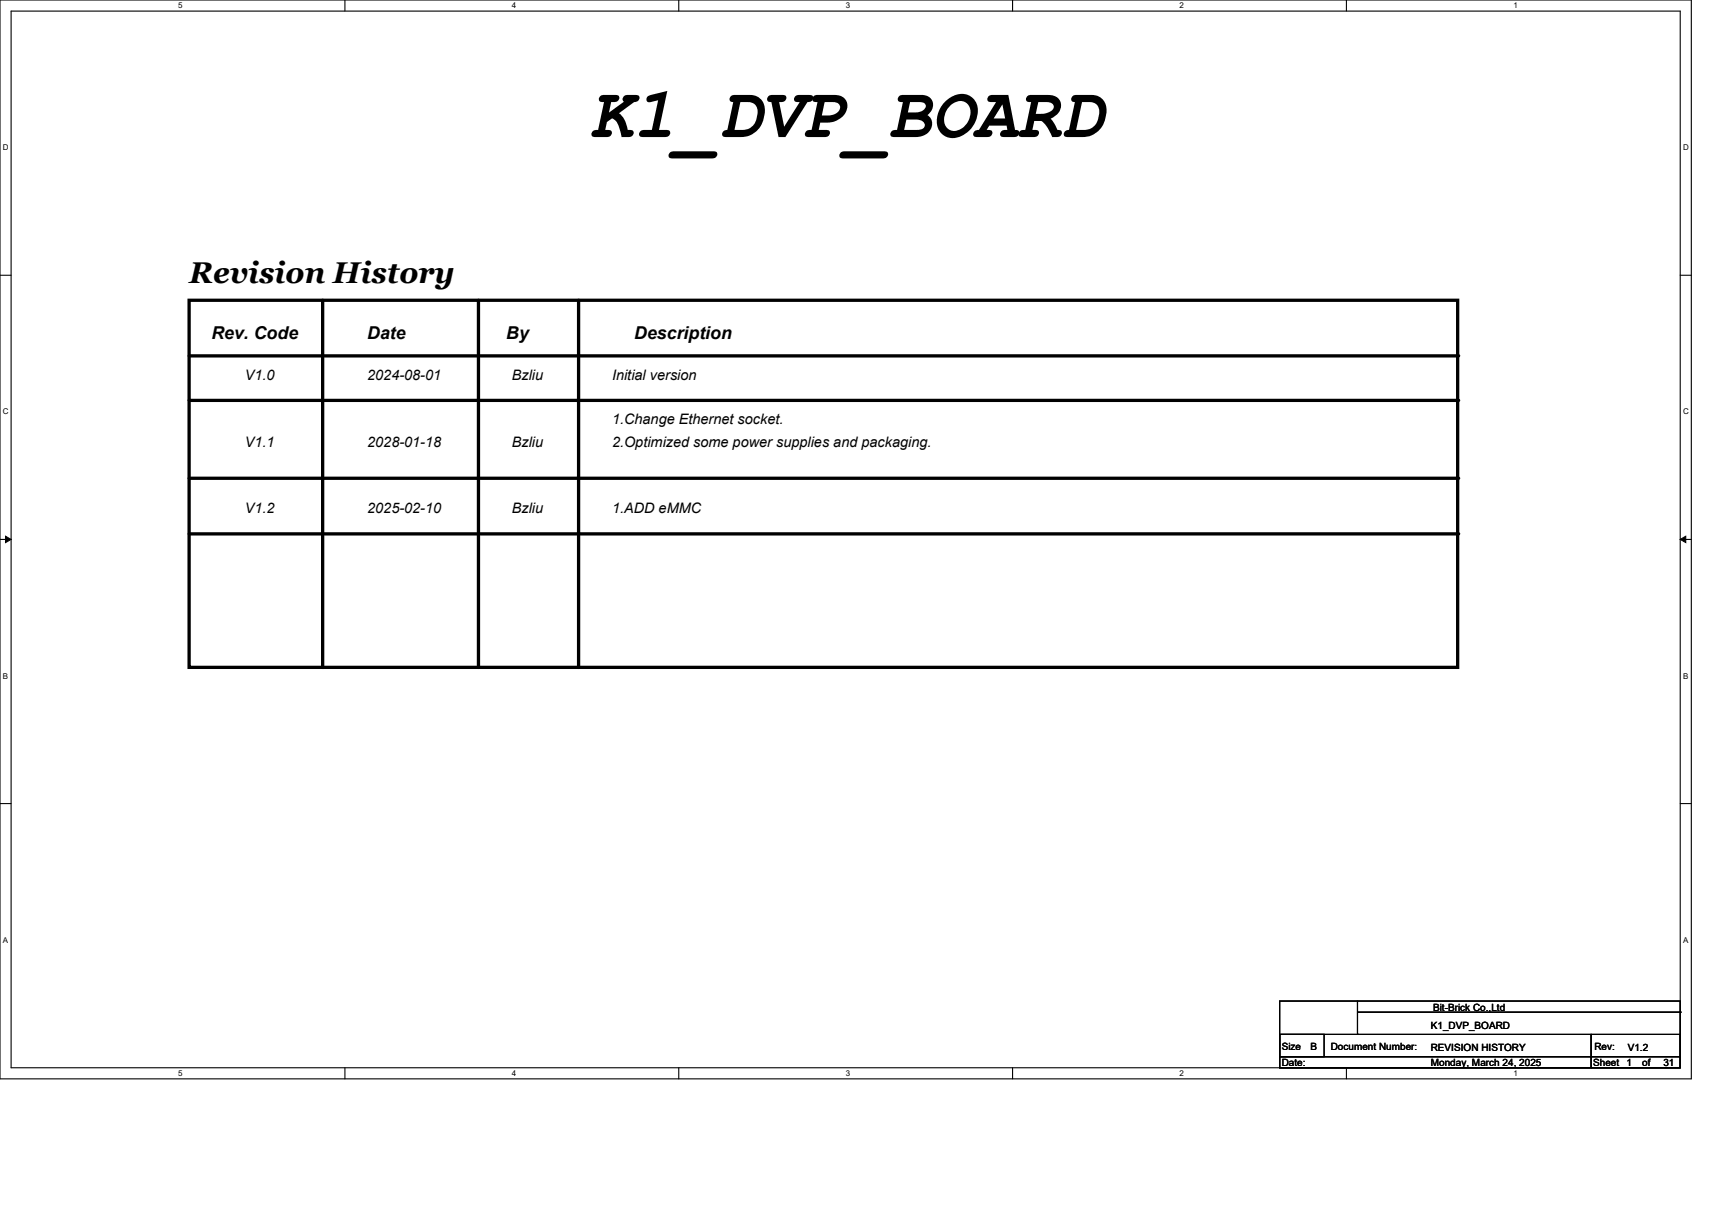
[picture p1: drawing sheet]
<svg xmlns="http://www.w3.org/2000/svg" width="297mm" height="210mm" viewBox="0 0 297 210" stroke-linecap="round" stroke-linejoin="round" font-family="sans-serif">
<path d="M0 0h293.4v187.2h-293.4zM1.9 1.9h289.6v183.4h-289.6z" fill="none" stroke="#000" stroke-width=".19"/>
<g fill="#fff">
<path d="M30.9 .2h.7v1.5h-.7z"/>
<path d="M30.9 185.5h.7v1.5h-.7z"/>
</g>
<path d="M59.8 0v1.9M59.8 185.3v1.9" fill="none" stroke="#000" stroke-width=".19"/>
<g fill="#fff">
<path d="M88.8 .2h.8v1.5h-.8z"/>
<path d="M88.8 185.5h.8v1.5h-.8z"/>
</g>
<path d="M117.8 0v1.9M117.8 185.3v1.9" fill="none" stroke="#000" stroke-width=".19"/>
<g fill="#fff">
<path d="M146.7 .2h.8v1.5h-.8z"/>
<path d="M146.7 185.5h.8v1.5h-.8z"/>
</g>
<path d="M175.7 0v1.9M175.7 185.3v1.9" fill="none" stroke="#000" stroke-width=".19"/>
<g fill="#fff">
<path d="M204.6 .2h.8v1.5h-.8z"/>
<path d="M204.6 185.5h.8v1.5h-.8z"/>
</g>
<path d="M233.6 0v1.9M233.6 185.3v1.9" fill="none" stroke="#000" stroke-width=".19"/>
<g fill="#fff">
<path d="M262.5 .2h.8v1.5h-.8z"/>
<path d="M262.5 185.5h.8v1.5h-.8z"/>
<path d="M.5 24.8h1v1.6h-1z"/>
<path d="M292 24.8h1v1.6h-1z"/>
<path d="M.5 70.7h1v1.5h-1z"/>
<path d="M292 70.7h1v1.5h-1z"/>
</g>
<path d="M0 47.8h1.9M291.5 47.8h1.9" fill="none" stroke="#000" stroke-width=".19"/>
<g fill="#fff">
<path d="M.5 116.5h.9v1.6h-.9z"/>
<path d="M292 116.5h.9v1.6h-.9z"/>
</g>
<path d="M0 93.6h1.9M291.5 93.6h1.9" fill="none" stroke="#000" stroke-width=".19"/>
<path d="M1 93.1l.9 .5-.9 .6zM291.5 93.6l.9-.5v1.1z" fill="#000" stroke="#000" stroke-width=".17"/>
<g fill="#fff">
<path d="M.5 162.4h.9v1.5h-.9z"/>
<path d="M292 162.4h.9v1.5h-.9z"/>
</g>
<path d="M0 139.5h1.9M291.5 139.5h1.9M222 179.5h7.7v3.9h-7.7zM222 179.5h54v3.9h-54zM222 173.7h69.5v11.6h-69.5zM235.5 179.5h.1M235.5 175.7h56M235.5 173.7v5.8M276 179.5h15.5v3.9h-15.5zM291.5 175.7h.1M222 183.4h54v1.9h-54zM276 183.4h15.5v1.9h-15.5z" fill="none" stroke="#000" stroke-width=".19"/>
<path d="M32.8 52.1h220.1v63.7h-220.1zM56 52.1v63.7M83 52.1v63.7M100.4 52.1v63.7M32.8 61.8h220.1M32.8 69.5h220.1M32.8 83h220.1M32.8 92.7h220.1" fill="none" stroke="#000" stroke-width=".57"/>
<g fill="#000">
<circle cx="252.9" cy="69.5" r=".29"/>
<circle cx="252.9" cy="61.8" r=".29"/>
<circle cx="252.9" cy="83" r=".29"/>
<circle cx="252.9" cy="92.7" r=".29"/>
<circle cx="56" cy="115.8" r=".29"/>
<circle cx="83" cy="115.8" r=".29"/>
<circle cx="100.4" cy="115.8" r=".29"/>
</g>
<text font-size="12.4" x="102.3" y="23.8">K1_DVP_BOARD</text>
<text font-size="5.2" x="32.8" y="49.2">Revision History</text>
<g font-size="3.1">
<text x="36.7" y="58.8">Rev. Code</text>
<text x="63.7" y="58.8">Date</text>
<text x="87.8" y="58.8">By</text>
<text x="110" y="58.8">Description</text>
</g>
<g font-size="2.5">
<text x="42.5" y="65.9">V1.0</text>
<text x="63.7" y="65.9">2024-08-01</text>
<text x="88.8" y="65.9">Bzliu</text>
<text x="106.2" y="65.9">Initial version</text>
<text x="42.5" y="77.5">V1.1</text>
<text x="63.7" y="77.5">2028-01-18</text>
<text x="88.8" y="77.5">Bzliu</text>
<text x="106.2" y="73.7">1.Change Ethernet socket.</text>
<text x="106.2" y="77.5">2.Optimized some power supplies and packaging.</text>
<text x="42.5" y="89.1">V1.2</text>
<text x="63.7" y="89.1">2025-02-10</text>
<text x="88.8" y="89.1">Bzliu</text>
<text x="106.2" y="89.1">1.ADD eMMC</text>
</g>
<g font-size="1.7">
<text x="248.2" y="178.6">K1_DVP_BOARD</text>
<text x="248.6" y="175.5">Bit-Brick Co.,Ltd</text>
<text x="222.4" y="182.2">Size</text>
<text x="222.4" y="184.9">Date:</text>
<text x="227.4" y="182.2">B</text>
<text x="230.9" y="182.2">Document Number:</text>
<text x="248.2" y="184.9">Monday, March 24, 2025</text>
<text x="248.2" y="182.4">REVISION HISTORY</text>
<text x="276.4" y="184.9">Sheet</text>
<text x="276.6" y="182.2">Rev:</text>
<text x="282.2" y="184.9">1</text>
<text x="282.4" y="182.4">V1.2</text>
<text x="284.9" y="184.9">of</text>
<text x="288.6" y="184.9">31</text>
</g>
<g font-size="1.4">
<text x="30.9" y="1.4">5</text>
<text x="88.8" y="1.4">4</text>
<text x="146.7" y="1.4">3</text>
<text x="204.6" y="1.4">2</text>
<text x="262.6" y="1.4">1</text>
<text x=".5" y="26.1">D</text>
<text x="292" y="26.1">D</text>
<text x=".5" y="71.9">C</text>
<text x="292" y="71.9">C</text>
<text x=".5" y="117.8">B</text>
<text x="292" y="117.8">B</text>
<text x=".5" y="163.6">A</text>
<text x="292" y="163.6">A</text>
<text x="30.9" y="186.7">5</text>
<text x="88.8" y="186.7">4</text>
<text x="146.7" y="186.7">3</text>
<text x="204.6" y="186.7">2</text>
<text x="262.6" y="186.7">1</text>
</g>
</svg>
